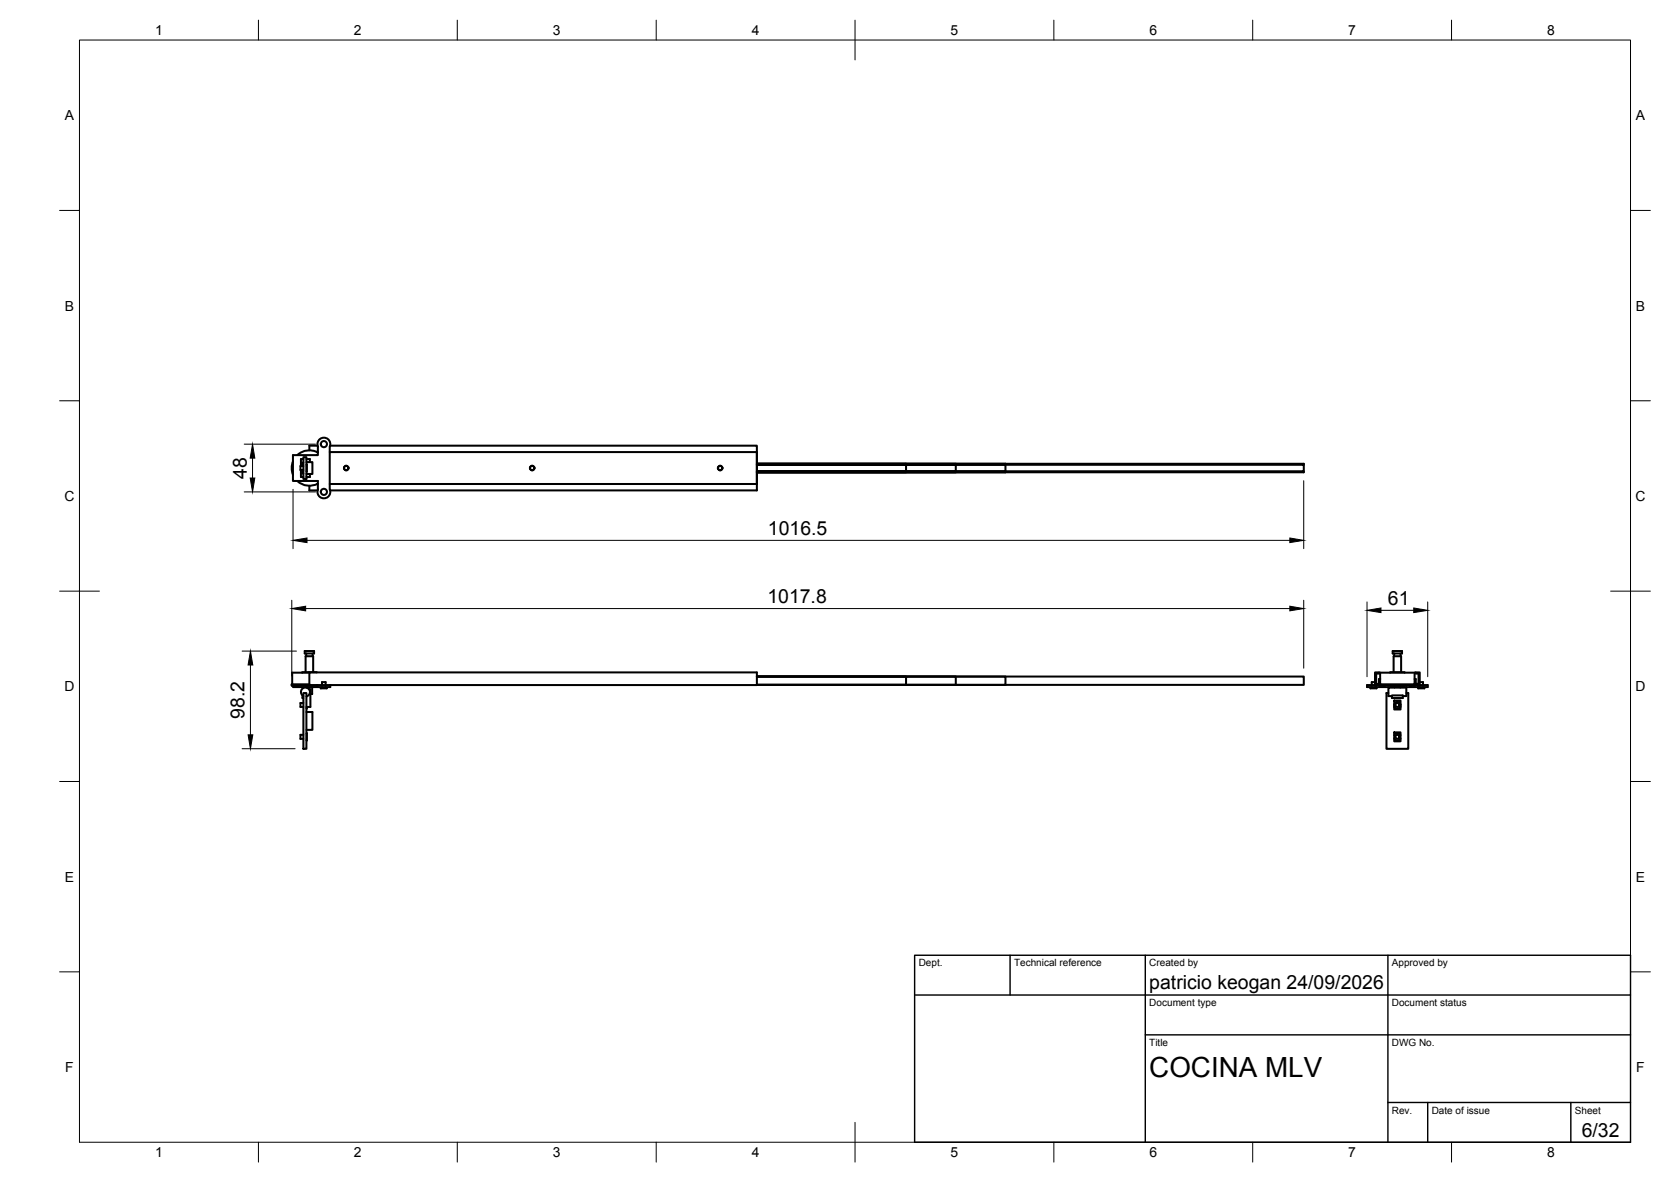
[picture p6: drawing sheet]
<svg xmlns="http://www.w3.org/2000/svg" width="420mm" height="297mm" viewBox="0 0 420 297" stroke-linecap="round" stroke-linejoin="round" font-family="sans-serif">
<!-- layer: Visible -->
<g fill="none" stroke="#000" stroke-width=".51">
<path d="M73.7 115.9l-.4 1.7 .4 1.7M75.7 118.1v1.8h.6M76.1 118.1v.9h.2M76.3 117.1h-.8v1h.8M76.3 114.9h.7v5.5h-.7zM76.3 116.3h-.2v.8M76.3 115.4h-.6v1.7M77 116.8l.2-.1v1.8l-.2-.1M77 116.1h1.5v3h-1.5M77 115.4h.9v.7M77.9 119.1v.8h-.9M79.7 113.6h.2"/>
<path d="M79.8 112h-2v1.2M79.9 112.2v2.2h-6.2v6.5h6.2v2.1M79.9 113.7a4.5 4.5 0 0 0-5.1 .7M79.9 112.2a1.61 1.61 0 0 1 1.5-2.2 1.61 1.61 0 0 1 1.5 2.2v10.8a1.62 1.62 0 0 1-1.5 2.2 1.62 1.62 0 0 1-1.5-2.2M82.9 113.6h107.4v8h-107.4M83 112h107.3v11.2h-107.3M190.3 116.8h62.5v1.6h-62.5M190.3 116.8h50v1.6h-50M190.3 116.8h137.5v1.6h-137.5M190.3 116.8h37.5v1.6h-37.5M190.3 116.6h137.5v.2M227.8 116.6v.2"/>
<path d="M227.8 118.4v.3M240.3 116.6v.2M240.3 118.4v.3M252.8 116.6v.2M252.8 118.4v.3M327.8 118.4v.3h-137.5M74.8 120.9a4.5 4.5 0 0 0 5.1 .6M77.8 122.1v1.1h2M79.7 121.6h.2M76.1 174.8v.6h.2M76.3 176.7h-.8v1h.8M76.3 174.2h.7v14h-.7z"/>
<path d="M76.3 174.9a1.13 1.13 0 0 1-.3-1.8 1.13 1.13 0 0 1 1.8 .2 1.13 1.13 0 0 1-.7 1.7M76.6 163.6h2.4v.6h-2.4zM76.8 168.9v-4h1.9v4M77 164.2v.7M77 178.9h1.5v4.5h-1.5M77.1 172.7v.1M77.2 177.7v.4l-.2-.1M77.6 173.2h.4v4.5h-1M77.8 172h-4.5v.3h.4M77.8 169h-4.3v3M78.5 172.7v1.7h-.5M78.6 164.2v.7"/>
<path d="M79.6 169l-3.6-.1v.1M79.8 172.2h-2v-3.2h112.5v3.2h-107.3M79.8 172.3l-6.1-.1v.5h6.1M79.8 172.2h3.2M79.8 172.2v.5M81 172.2v-.8h.9v.8M81 172.7l-.4 .3h1.6l-.3-.3M83 172.2v.5h-3.2M190.3 170h62.5v2.1h-62.5M190.3 170h50v2.1h-50M190.3 170h137.5v2.1h-137.5M190.3 170h37.5v2.1h-37.5"/>
<path d="M344.9 172.7l-.3 .3h1.5l-.3-.3M345.7 171.4h-.8v.8M345.7 172.2h-2v.5h2.3M345.7 172.2h1.2M346 172.2v.5h2.1M347 171.9h-1v-2.6h.8v-.3h-1.1v3.2M347 172v-3h8.7v3M347 170.7h-.3v1.1h.3M348.1 172.3h-1.2v-.3h8.9v.3h-1.2M348.1 172.7h6.5M349.1 174.2h-.5v14h5.5v-14h-.5M349.5 169v-.1h3.7v.1"/>
<path d="M350 174.9h-.9v-2.1h4.5v2.1h-.9M350 174.8h2.7v.6h-2.7zM350.2 163.6h2.3v.6h-2.3zM350.4 168.9v-4h1.9v4M350.6 177.7h.1a.79 .79 0 0 1 .1-1.1 .79 .79 0 0 1 1.1 0 .79 .79 0 0 1 .1 1.1h.1M350.6 176.1h1.5v2.2h-1.5zM350.6 164.2v.7M350.6 172.7v.1M352.1 172.7v.1M352.1 177.7l-.7 .4-.8-.4M352.1 164.2v.7M355.7 171.9h1v-2.6h-.8v-.3h1.1v3.2"/>
<path d="M355.7 170.7h.3v1.1h-.3M355.8 172.2h1.2M356.7 172.2v.5h-2.1v-.5h-1.6v.1l-4.9-.1v.5M356.9 172.7l-.3 .3h1.5l-.3-.3M357 172.2h2v.5h-2.3M357 171.4h.8v.8M76.3 184.7h-.8v1h.8M77 184.4l.2-.1v1.8l-.2-.1M350.6 185.6a.9 .9 0 0 0 1.6 0M350.6 184.8a.9 .9 0 0 1 1.6 0M350.6 184.1h1.5v2.2h-1.5z"/>
<circle cx="81.4" cy="111.6" r=".77"/>
<circle cx="87" cy="117.6" r=".56"/>
<circle cx="133.8" cy="117.6" r=".56"/>
<circle cx="181.1" cy="117.6" r=".56"/>
<circle cx="81.4" cy="123.6" r=".77"/>
<circle cx="351.4" cy="177.2" r=".5"/>
<circle cx="351.4" cy="185.2" r=".5"/>
</g>
<!-- layer: Visible Narrow -->
<path d="M346.9 172v.2M347 171.9v.1M355.7 171.9v.1M355.8 172v.2" fill="none" stroke="#000" stroke-width=".25"/>
<!-- layer: BORDER -->
<g fill="none" stroke="#000" stroke-width=".25">
<path d="M20 10.1h390v276.9h-390zM65 5.1v5M115 5.1v5M165 5.1v5M215 5.1v10M265 5.1v5M315 5.1v5M365 5.1v5M15 52.9h5M410 52.9h5M15 100.7h5M410 100.7h5"/>
<path d="M15 148.6h10M405 148.6h10M15 196.4h5M410 196.4h5M15 244.2h5M410 244.2h5M65 287v5M115 287v5M165 287v5M215 282.1v9.9M265 287v5M315 287v5"/>
<path d="M365 287v5"/>
</g>
<!-- layer: TITLEBLOCK -->
<path d="M230 240.1h180v46.9h-180zM230 250h180M254 240.1v9.9M288 240.1v46.9M349 240.1v46.9M288 260.1h122M349 277.1h61M359 277.1v9.9M395 277.1v9.9" fill="none" stroke="#000" stroke-width=".36"/>
<!-- layer: FD_Dimensions -->
<g fill="none" stroke="#000" stroke-width=".25">
<path d="M61.4 111.6h17.9M63.5 115.1v5M61.4 123.6h17.9M73.7 123v14.9M77.2 135.8h247.1M327.8 120.8v17.1M73.4 150.8v19.1M76.9 152.9h247.4M327.8 150.8v17.1M343.7 151.3v18.8M347.2 153.4h8.3M359 151.3v18.8"/>
<path d="M60.9 163.6h13.6M63 167.1v17.6M60.9 188.2h13.3"/>
</g>
<path d="M63.5 111.6l.6 3.5h-1.2zM62.9 120.1h1.2l-.6 3.5zM73.7 135.8l3.5-.6v1.2zM324.3 135.2l3.5 .6-3.5 .6zM73.4 152.9l3.5-.6v1.2zM324.3 152.3l3.5 .6-3.5 .6zM343.7 153.4l3.5-.6v1.2zM355.5 152.8l3.5 .6-3.5 .6zM63 163.6l.6 3.5h-1.2zM62.4 184.7h1.2l-.6 3.5z" fill="#000" stroke="#000" stroke-width=".25"/>
<text font-size="7" x="289" y="270.6">COCINA MLV</text>
<g font-size="4.9">
<text x="62" y="120.3" transform="rotate(-90 62 120.3)">48</text>
<text x="193.1" y="134.3">1016.5</text>
<text x="193" y="151.5">1017.8</text>
<text x="349" y="151.9">61</text>
<text x="61.5" y="180.6" transform="rotate(-90 61.5 180.6)">98.2</text>
<text x="289" y="248.5">patricio keogan 24/09/2026</text>
<text x="397.7" y="285.7">6/32</text>
</g>
<g font-size="3.5">
<text x="39" y="8.8">1</text>
<text x="89" y="8.8">2</text>
<text x="139" y="8.8">3</text>
<text x="189" y="8.8">4</text>
<text x="239" y="8.8">5</text>
<text x="289" y="8.8">6</text>
<text x="339" y="8.8">7</text>
<text x="389" y="8.8">8</text>
<text x="16.3" y="30.2">A</text>
<text x="411.3" y="30.2">A</text>
<text x="16.3" y="78">B</text>
<text x="411.3" y="78">B</text>
<text x="16.2" y="125.9">C</text>
<text x="411.2" y="125.9">C</text>
<text x="16.2" y="173.7">D</text>
<text x="411.2" y="173.7">D</text>
<text x="16.3" y="221.6">E</text>
<text x="411.3" y="221.6">E</text>
<text x="16.4" y="269.4">F</text>
<text x="411.4" y="269.4">F</text>
<text x="39" y="290.8">1</text>
<text x="89" y="290.8">2</text>
<text x="139" y="290.8">3</text>
<text x="189" y="290.8">4</text>
<text x="239" y="290.8">5</text>
<text x="289" y="290.8">6</text>
<text x="339" y="290.8">7</text>
<text x="389" y="290.8">8</text>
</g>
<g font-size="2.5">
<text x="231" y="242.9">Dept.</text>
<text x="255" y="242.9">Technical reference</text>
<text x="289" y="242.9">Created by</text>
<text x="350" y="242.9">Approved by</text>
<text x="289" y="252.8">Document type</text>
<text x="350" y="252.8">Document status</text>
<text x="289" y="262.9">Title</text>
<text x="350" y="262.9">DWG No.</text>
<text x="350" y="279.9">Rev.</text>
<text x="360" y="279.9">Date of issue</text>
<text x="396" y="279.9">Sheet</text>
</g>
</svg>
